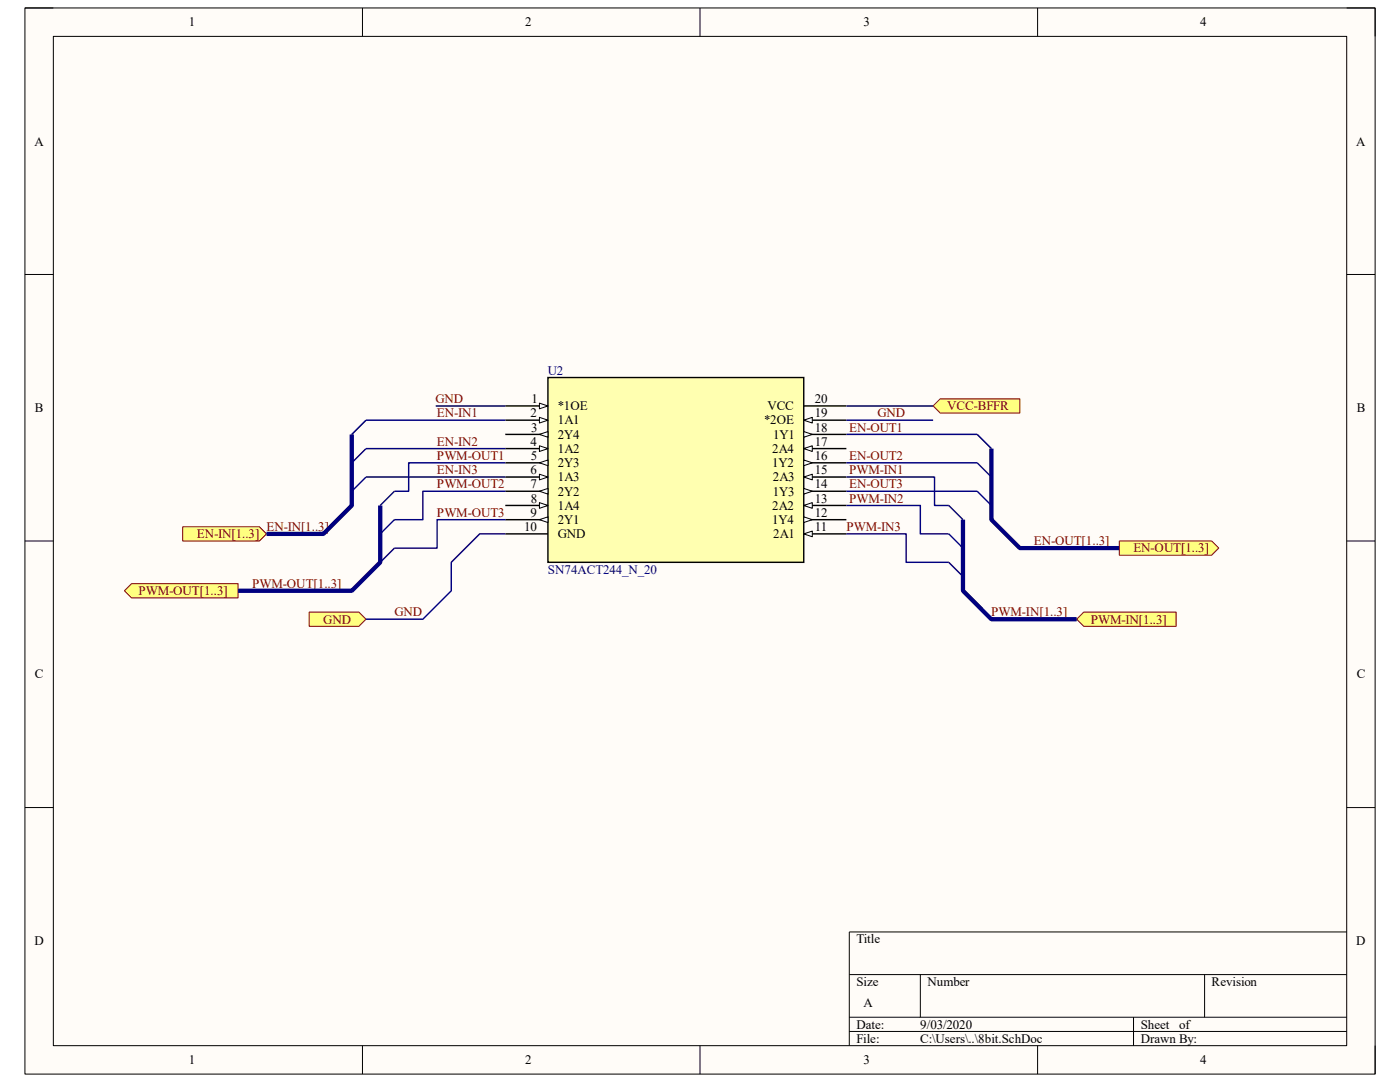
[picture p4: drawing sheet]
<svg xmlns="http://www.w3.org/2000/svg" width="279mm" height="216mm" viewBox="0 0 279 216" stroke-linecap="round" stroke-linejoin="round" font-family="sans-serif">
<path d="M5 1.6h269.4v212.7h-269.4z" fill-rule="evenodd" fill="#fffcf8"/>
<path d="M5 1.6h269.4v212.7h-269.4z" fill="none" stroke="#000" stroke-width=".2"/>
<path d="M10.6 7.3h258.2v201.4h-258.2z" fill-rule="evenodd" fill="#fffcf8"/>
<g fill="none" stroke="#000" stroke-width=".2">
<path d="M5 1.6h5.6M10.6 7.3h258.2v201.4h-258.2zM72.3 1.6v5.7M139.7 1.6v5.7M207.1 1.6v5.7M268.8 1.6h5.6v5.7M5 54.8h5.6M268.8 54.8h5.6M5 107.9h5.6M268.8 107.9h5.6M5 161.1h5.6M268.8 161.1h5.6"/>
<path d="M169.5 194.5h99.3M183.7 194.5v8.5M240.4 194.5v8.5M268.8 186h-99.3v22.7M72.3 208.7v5.6M139.7 208.7v5.6M169.5 203h99.3M169.5 205.8h99.3M207.1 208.7v5.6M226.2 203v5.7M274.4 208.7v5.6"/>
</g>
<path d="M109.4 75.3h51v36.9h-51z" fill-rule="evenodd" fill="#ffffb0"/>
<path d="M109.4 75.3h51v36.9h-51zM100.8 81h8.6" fill="none" stroke="#000" stroke-width=".29"/>
<path d="M107.7 80.4l1.7 .6-1.7 .6z" fill="#f8fcff"/>
<path d="M107.7 80.4l1.7 .6-1.7 .6z" fill="none" stroke="#000" stroke-width=".2"/>
<path d="M100.8 83.8h8.6" fill="none" stroke="#000" stroke-width=".29"/>
<path d="M107.7 83.3l1.7 .5-1.7 .6z" fill="#f8fcff"/>
<path d="M107.7 83.3l1.7 .5-1.7 .6z" fill="none" stroke="#000" stroke-width=".2"/>
<path d="M100.8 86.7h8.6" fill="none" stroke="#000" stroke-width=".29"/>
<path d="M107.7 86.7l1.7-.6v1.1z" fill="#f8fcff"/>
<path d="M107.7 86.7l1.7-.6v1.1z" fill="none" stroke="#000" stroke-width=".2"/>
<path d="M100.8 89.5h8.6" fill="none" stroke="#000" stroke-width=".29"/>
<path d="M107.7 88.9l1.7 .6-1.7 .6z" fill="#f8fcff"/>
<path d="M107.7 88.9l1.7 .6-1.7 .6z" fill="none" stroke="#000" stroke-width=".2"/>
<path d="M100.8 92.4h8.6" fill="none" stroke="#000" stroke-width=".29"/>
<path d="M107.7 92.4l1.7-.6v1.1z" fill="#f8fcff"/>
<path d="M107.7 92.4l1.7-.6v1.1z" fill="none" stroke="#000" stroke-width=".2"/>
<path d="M100.8 95.2h8.6" fill="none" stroke="#000" stroke-width=".29"/>
<path d="M107.7 94.6l1.7 .6-1.7 .6z" fill="#f8fcff"/>
<path d="M107.7 94.6l1.7 .6-1.7 .6z" fill="none" stroke="#000" stroke-width=".2"/>
<path d="M100.8 98h8.6" fill="none" stroke="#000" stroke-width=".29"/>
<path d="M107.7 98l1.7-.5v1.1z" fill="#f8fcff"/>
<path d="M107.7 98l1.7-.5v1.1z" fill="none" stroke="#000" stroke-width=".2"/>
<path d="M100.8 100.9h8.6" fill="none" stroke="#000" stroke-width=".29"/>
<path d="M107.7 100.3l1.7 .6-1.7 .5z" fill="#f8fcff"/>
<path d="M107.7 100.3l1.7 .6-1.7 .5z" fill="none" stroke="#000" stroke-width=".2"/>
<path d="M100.8 103.7h8.6" fill="none" stroke="#000" stroke-width=".29"/>
<path d="M107.7 103.7l1.7-.6v1.2z" fill="#f8fcff"/>
<path d="M107.7 103.7l1.7-.6v1.2z" fill="none" stroke="#000" stroke-width=".2"/>
<path d="M100.8 106.5h8.6M160.4 106.5h8.5" fill="none" stroke="#000" stroke-width=".29"/>
<path d="M160.4 106.5l1.7-.5v1.1z" fill="#f8fcff"/>
<path d="M160.4 106.5l1.7-.5v1.1z" fill="none" stroke="#000" stroke-width=".2"/>
<path d="M160.4 103.7h8.5" fill="none" stroke="#000" stroke-width=".29"/>
<path d="M160.4 103.1l1.7 .6-1.7 .6z" fill="#f8fcff"/>
<path d="M160.4 103.1l1.7 .6-1.7 .6z" fill="none" stroke="#000" stroke-width=".2"/>
<path d="M160.4 100.9h8.5" fill="none" stroke="#000" stroke-width=".29"/>
<path d="M160.4 100.9l1.7-.6v1.1z" fill="#f8fcff"/>
<path d="M160.4 100.9l1.7-.6v1.1z" fill="none" stroke="#000" stroke-width=".2"/>
<path d="M160.4 98h8.5" fill="none" stroke="#000" stroke-width=".29"/>
<path d="M160.4 97.5l1.7 .5-1.7 .6z" fill="#f8fcff"/>
<path d="M160.4 97.5l1.7 .5-1.7 .6z" fill="none" stroke="#000" stroke-width=".2"/>
<path d="M160.4 95.2h8.5" fill="none" stroke="#000" stroke-width=".29"/>
<path d="M160.4 95.2l1.7-.6v1.2z" fill="#f8fcff"/>
<path d="M160.4 95.2l1.7-.6v1.2z" fill="none" stroke="#000" stroke-width=".2"/>
<path d="M160.4 92.4h8.5" fill="none" stroke="#000" stroke-width=".29"/>
<path d="M160.4 91.8l1.7 .6-1.7 .5z" fill="#f8fcff"/>
<path d="M160.4 91.8l1.7 .6-1.7 .5z" fill="none" stroke="#000" stroke-width=".2"/>
<path d="M160.4 89.5h8.5" fill="none" stroke="#000" stroke-width=".29"/>
<path d="M160.4 89.5l1.7-.6v1.2z" fill="#f8fcff"/>
<path d="M160.4 89.5l1.7-.6v1.2z" fill="none" stroke="#000" stroke-width=".2"/>
<path d="M160.4 86.7h8.5" fill="none" stroke="#000" stroke-width=".29"/>
<path d="M160.4 86.1l1.7 .6-1.7 .5z" fill="#f8fcff"/>
<path d="M160.4 86.1l1.7 .6-1.7 .5z" fill="none" stroke="#000" stroke-width=".2"/>
<path d="M160.4 83.8h8.5" fill="none" stroke="#000" stroke-width=".29"/>
<path d="M160.4 83.8l1.7-.5v1.1z" fill="#f8fcff"/>
<path d="M160.4 83.8l1.7-.5v1.1z" fill="none" stroke="#000" stroke-width=".2"/>
<path d="M160.4 81h8.5" fill="none" stroke="#000" stroke-width=".29"/>
<path d="M187.6 79.6h15.9v2.8h-15.9l-1.4-1.4z" fill-rule="evenodd" fill="#ffff80"/>
<path d="M187.6 79.6h15.9v2.8h-15.9l-1.4-1.4z" fill="none" stroke="#800000" stroke-width=".2"/>
<path d="M73 83.8l-2.8 2.9M73 89.5l-2.8 2.9M73 95.2l-2.8 2.8" fill="none" stroke="#000080" stroke-width=".29"/>
<path d="M36.5 105.1h15.3l1.4 1.4-1.4 1.4h-15.3z" fill-rule="evenodd" fill="#ffff80"/>
<path d="M36.5 105.1h15.3l1.4 1.4-1.4 1.4h-15.3z" fill="none" stroke="#800000" stroke-width=".2"/>
<path d="M78.7 98l-2.8 2.9M78.7 103.7l-2.8 2.8M78.7 109.4l-2.8 2.8" fill="none" stroke="#000080" stroke-width=".29"/>
<path d="M26.2 116.5h21.3v2.8h-21.3l-1.4-1.4z" fill-rule="evenodd" fill="#ffff80"/>
<path d="M26.2 116.5h21.3v2.8h-21.3l-1.4-1.4z" fill="none" stroke="#800000" stroke-width=".2"/>
<path d="M195 86.7l2.9 2.8M195 92.4l2.9 2.8M195 98l2.9 2.9" fill="none" stroke="#000080" stroke-width=".29"/>
<path d="M223.4 107.9h18.4l1.4 1.5-1.4 1.4h-18.4z" fill-rule="evenodd" fill="#ffff80"/>
<path d="M223.4 107.9h18.4l1.4 1.5-1.4 1.4h-18.4z" fill="none" stroke="#800000" stroke-width=".2"/>
<path d="M189.3 100.9l2.9 2.8M189.3 106.5l2.9 2.9M189.3 112.2l2.9 2.8" fill="none" stroke="#000080" stroke-width=".29"/>
<path d="M216.3 122.1h18.4v2.9h-18.4l-1.4-1.4z" fill-rule="evenodd" fill="#ffff80"/>
<path d="M216.3 122.1h18.4v2.9h-18.4l-1.4-1.4z" fill="none" stroke="#800000" stroke-width=".2"/>
<path d="M61.7 122.1h9.9l1.4 1.5-1.4 1.4h-9.9z" fill-rule="evenodd" fill="#ffff80"/>
<path d="M61.7 122.1h9.9l1.4 1.5-1.4 1.4h-9.9z" fill="none" stroke="#800000" stroke-width=".2"/>
<g fill="none" stroke="#000080" stroke-width=".29">
<path d="M73 83.8h27.8M73 89.5h27.8M73 95.2h27.8M86.9 81h13.9M100.8 92.4h-19.2v5.6h-2.9M100.8 98h-16.4v5.7h-5.7M168.9 95.2h17.6v5.7h2.8M168.9 81h17.3M168.9 83.8h17.3M168.9 86.7h26.1M168.9 92.4h26.1M168.9 98h26.1"/>
<path d="M100.8 103.7h-13.6v5.7h-8.5M100.8 106.5h-5.1l-5.6 5.7v5.7l-5.7 5.7h-11.4M168.9 106.5h11.9v5.7h8.5M168.9 100.9h14.8v5.6h5.6"/>
</g>
<path d="M70.2 86.7v14.2l-5.7 5.6h-11.3M197.9 89.5v14.2l5.6 5.7h19.9M75.9 100.9v11.3l-5.7 5.7h-22.7M192.2 103.7v14.2l5.7 5.7h17" fill="none" stroke="#000080" stroke-width=".85" stroke-linecap="butt"/>
<g font-size="2.6">
<text x="37.7" y="5.2">1</text>
<text x="104.8" y="5.2">2</text>
<text x="172.3" y="5.2">3</text>
<text x="239.5" y="5.2">4</text>
<text x="6.9" y="29">A</text>
<text x="270.7" y="29">A</text>
<text x="7" y="82.2">B</text>
<text x="105.9" y="83.3">2</text>
<text x="106.1" y="80.4">1</text>
<text x="111.3" y="81.8">*1OE</text>
<text x="153.2" y="81.8">VCC</text>
<text x="162.6" y="83.3">19</text>
<text x="162.6" y="80.4">20</text>
<text x="270.8" y="82.2">B</text>
<text x="105.9" y="88.9">4</text>
<text x="106" y="86.1">3</text>
<text x="111.3" y="84.7">1A1</text>
<text x="111.3" y="87.5">2Y4</text>
<text x="152.5" y="84.7">*2OE</text>
<text x="154.3" y="87.5">1Y1</text>
<text x="162.6" y="88.9">17</text>
<text x="162.6" y="86.1">18</text>
<text x="105.9" y="94.6">6</text>
<text x="106" y="91.8">5</text>
<text x="111.3" y="90.3">1A2</text>
<text x="111.3" y="93.2">2Y3</text>
<text x="154.1" y="93.2">1Y2</text>
<text x="154.1" y="90.3">2A4</text>
<text x="162.6" y="94.6">15</text>
<text x="162.6" y="91.8">16</text>
<text x="105.9" y="97.5">7</text>
<text x="105.9" y="100.3">8</text>
<text x="111.3" y="96.1">1A3</text>
<text x="111.3" y="98.9">2Y2</text>
<text x="111.3" y="101.7">1A4</text>
<text x="154.1" y="101.7">2A2</text>
<text x="154.2" y="98.9">1Y3</text>
<text x="154.2" y="96.1">2A3</text>
<text x="162.6" y="100.3">13</text>
<text x="162.6" y="97.5">14</text>
<text x="104.6" y="106">10</text>
<text x="105.9" y="103.1">9</text>
<text x="111.3" y="104.6">2Y1</text>
<text x="111.3" y="107.4">GND</text>
<text x="154.1" y="104.6">1Y4</text>
<text x="154.3" y="107.4">2A1</text>
<text x="162.6" y="106">11</text>
<text x="162.6" y="103.1">12</text>
<text x="7" y="135.4">C</text>
<text x="270.8" y="135.4">C</text>
<text x="6.9" y="188.6">D</text>
<text x="170.9" y="188.2">Title</text>
<text x="270.7" y="188.6">D</text>
<text x="170.9" y="196.7">Size</text>
<text x="185.1" y="196.7">Number</text>
<text x="241.8" y="196.7">Revision</text>
<text x="172.3" y="201">A</text>
<text x="170.9" y="205.2">Date:</text>
<text x="170.9" y="208.1">File:</text>
<text x="183.6" y="208.1">C:\Users\..\8bit.SchDoc</text>
<text x="183.6" y="205.2">9/03/2020</text>
<text x="227.7" y="205.2">Sheet</text>
<text x="227.7" y="208.1">Drawn By:</text>
<text x="235.3" y="205.2">of</text>
<text x="37.7" y="212.3">1</text>
<text x="104.8" y="212.3">2</text>
<text x="172.3" y="212.3">3</text>
<text x="239.5" y="212.3">4</text>
</g>
<g font-size="2.6" fill="#000080">
<text x="109.3" y="74.8">U2</text>
<text x="109.3" y="114.5">SN74ACT244_N_20</text>
</g>
<g font-size="2.6" fill="#800000">
<text x="86.9" y="80.4">GND</text>
<text x="87.2" y="83.3">EN-IN1</text>
<text x="175.1" y="83.3">GND</text>
<text x="189" y="81.8">VCC-BFFR</text>
<text x="87.2" y="88.9">EN-IN2</text>
<text x="169.5" y="86.1">EN-OUT1</text>
<text x="87.2" y="94.6">EN-IN3</text>
<text x="87.2" y="91.8">PWM-OUT1</text>
<text x="169.5" y="94.6">PWM-IN1</text>
<text x="169.5" y="91.8">EN-OUT2</text>
<text x="87.2" y="97.5">PWM-OUT2</text>
<text x="169.5" y="100.3">PWM-IN2</text>
<text x="169.5" y="97.5">EN-OUT3</text>
<text x="39.3" y="107.4">EN-IN[1..3]</text>
<text x="53.2" y="106">EN-IN[1..3]</text>
<text x="87.2" y="103.1">PWM-OUT3</text>
<text x="168.9" y="106">PWM-IN3</text>
<text x="206.3" y="108.8">EN-OUT[1..3]</text>
<text x="226.2" y="110.2">EN-OUT[1..3]</text>
<text x="27.6" y="118.7">PWM-OUT[1..3]</text>
<text x="50.3" y="117.3">PWM-OUT[1..3]</text>
<text x="64.5" y="124.4">GND</text>
<text x="78.7" y="123">GND</text>
<text x="197.8" y="123">PWM-IN[1..3]</text>
<text x="217.7" y="124.4">PWM-IN[1..3]</text>
</g>
</svg>
